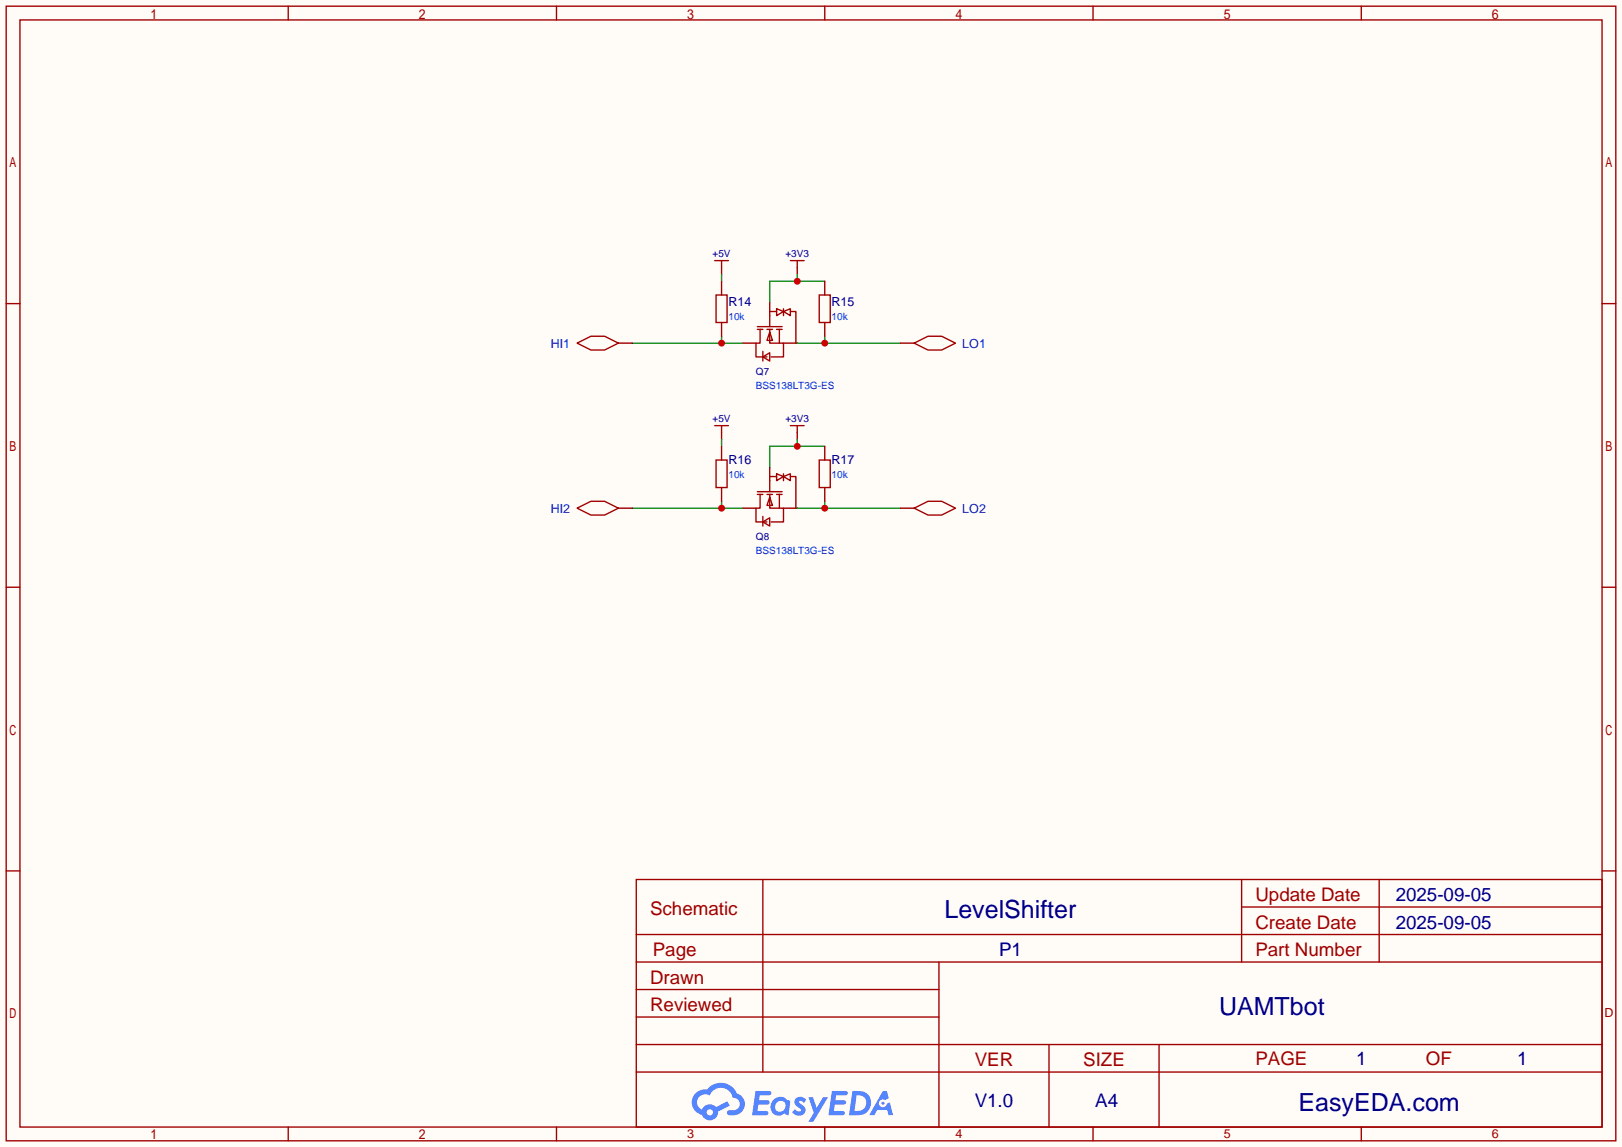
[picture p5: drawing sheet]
<svg xmlns="http://www.w3.org/2000/svg" width="299mm" height="212mm" viewBox="0 0 299 212" stroke-linecap="round" stroke-linejoin="round" font-family="sans-serif">
<path d="M0 0h299.5v211.8h-299.5z" fill="#fffcf7"/>
<g fill="none" stroke="#a10000" stroke-width=".25">
<path d="M1.1 1.1h297.2v209.6h-297.2zM3.7 3.7h292.1v204.5h-292.1zM53.2 1.1v2.6M102.7 1.1v2.6M152.3 1.1v2.6M201.8 1.1v2.6M251.3 1.1v2.6M1.1 56.1h2.6M295.8 56.1h2.5M1.1 108.5h2.6M295.8 108.5h2.5M1.1 160.8h2.6"/>
<path d="M117.5 162.4h178.3v45.8h-178.3zM117.5 177.7h178.3M117.5 172.6h178.3M140.8 162.4v35.6M173.4 177.7v30.5M229.2 162.4v15.3M229.2 167.5h66.6M254.6 162.4v15.3M295.8 160.8h2.5M117.5 182.8h55.9M117.5 198h178.3M117.5 192.9h178.3"/>
<path d="M117.5 187.8h55.9M193.7 192.9v15.3M214 192.9v15.3M53.2 208.2v2.5M102.7 208.2v2.5M152.3 208.2v2.5M201.8 208.2v2.5M251.3 208.2v2.5"/>
</g>
<g fill="#5487ff">
<path d="M147 202.8a1.3 1.3 0 0 1 1.8 .3l-.4 .6a.54 .54 0 0 0-.9-.2l.1 .2a1.58 1.58 0 0 1 1.1 1.6 1.43 1.43 0 0 1-2.5 .1l.6-.6a.64 .64 0 0 0 .5 .5 .64 .64 0 0 0 .6-.3l-.1-.2a1.6 1.6 0 0 1-1.1-1.6z"/>
<path d="M149.3 202.7h.8l.7 1.9 1.2-1.9h.9l-2.7 4.5h-.9l.9-1.7z"/>
<path d="M139.5 201.5h1.6a1.31 1.31 0 0 1 1.3 .2 .4 .4 0 0 1-.4 .6h-1.7l-.2 .9h1.7a.4 .4 0 0 1 .3 .4 .4 .4 0 0 1-.4 .4h-1.7l-.2 1.2h.9a1.23 1.23 0 0 1 1.1 .2 .39 .39 0 0 1-.3 .6h-2.6z"/>
<path d="M153.6 201.5h1.6a1.32 1.32 0 0 1 1.3 .2 .39 .39 0 0 1-.4 .6h-1.7l-.2 .9h1.7a.4 .4 0 0 1 .3 .4 .4 .4 0 0 1-.4 .4h-1.7l-.1 1.2h.8a1.23 1.23 0 0 1 1.1 .2 .39 .39 0 0 1-.3 .6h-2.6z"/>
<path d="M163 201.5h.7l.4 1.3-.7 .4a.75 .75 0 0 0-1.1 .3 .75 .75 0 0 0 .5 1 .75 .75 0 0 0 1-.6l.5-.3 .6 2.4h-.9l-.2-1h-1.8l-.6 1h-.9z"/>
<path d="M157.4 201.5l-.6 4.5h1.4a2.27 2.27 0 0 0 2.6-2.3 2.27 2.27 0 0 0-2.7-2.2zM158.2 202.3a1.5 1.5 0 0 1 1.8 1.5 1.5 1.5 0 0 1-2 1.4h-.3z"/>
<path d="M142.8 203.1a1.62 1.62 0 0 0-.4 2.1 1.62 1.62 0 0 0 2.1 .7l.3-.3 .4 .3 .4 .1 .3-2.5-.2-.3h-.4a1.58 1.58 0 0 0-2.5-.1zM143.4 203.6a.99 .99 0 0 1 1.6 .3 .99 .99 0 0 1-.8 1.4 .94 .94 0 0 1-1.1-.5 .94 .94 0 0 1 .3-1.2z"/>
<path d="M128.4 201.9a2.37 2.37 0 0 0 1.2 4 1.54 1.54 0 0 0 1.8 1 1.54 1.54 0 0 0 1.2-1.6l2.1-1.1-.4-.8-2.1 1.1a1.57 1.57 0 0 0-2.6 .4 1.5 1.5 0 0 1-.7-2.1 1.5 1.5 0 0 1 2.1-.5 2.23 2.23 0 0 1 2.3-1.4 2.23 2.23 0 0 1 2 1.8 1.16 1.16 0 0 1 1.3 1.1 1.16 1.16 0 0 1-1.1 1.3h-.7a.47 .47 0 0 0-.6 .3 .47 .47 0 0 0 .4 .6 2.23 2.23 0 0 0 2.3-.7 2.23 2.23 0 0 0 .4-2.3 2.16 2.16 0 0 0-1.3-1.1 3.2 3.2 0 0 0-5.4-.7l-1.2 .1zM130.5 205.4a.58 .58 0 0 1 1.1 0 .58 .58 0 0 1-1.1 0z"/>
<circle cx="163" cy="203.8" r=".28"/>
</g>
<g fill="none" stroke="#a10000" stroke-width=".25">
<path d="M132 48.1h2.5M133.2 48.1v1.3M142.1 57.5h1.3M142.1 58.3v2M143.4 57l1.3 .5-1.3 .8zM144.7 57.5l1.2-.5v1.3zM144.7 57v1.3M145.9 57.5h1v5.9M139.8 60.8h1M139.8 60.3h4.6M140.3 60.8v2.6h-.7v2.5h2M140.8 65.9l1.3-.7v1.5z"/>
<path d="M140.8 64.9v1.8M141.6 60.8h1M142.1 60.8v2.6h2.6v2.5h-2.3M142.1 61.3l.5 1.6h-1zM143.4 60.8h1M143.9 60.8v2.6"/>
</g>
<path d="M133.2 49.4v1.3M142.1 55.8v2.5M137 63.4h2.6M144.7 63.4h2.5" fill="none" stroke="#870000" stroke-width=".25"/>
<path d="M133.2 50.7v1.2M116.7 63.4h20.3M133.2 62.1v1.3" fill="none" stroke="#008700" stroke-width=".25"/>
<circle cx="133.2" cy="63.4" r=".63" fill="#c00"/>
<path d="M147.2 49.4v1.3" fill="none" stroke="#870000" stroke-width=".25"/>
<path d="M145.9 48.1h2.6M147.2 48.1v1.3" fill="none" stroke="#a10000" stroke-width=".25"/>
<path d="M147.2 50.7v1.2M152.3 51.9h-10.2v3.9" fill="none" stroke="#008700" stroke-width=".25"/>
<circle cx="147.2" cy="51.9" r=".63" fill="#c00"/>
<path d="M147.2 63.4h19M152.3 62.1v1.3" fill="none" stroke="#008700" stroke-width=".25"/>
<circle cx="152.3" cy="63.4" r=".63" fill="#c00"/>
<g fill="none" stroke="#a10000" stroke-width=".25">
<path d="M132 78.6h2.5M133.2 78.6v1.3M139.8 91.3h1M139.8 90.8h4.6M140.3 91.3v2.6h-.7v2.5h2M140.8 96.4l1.3-.8v1.6zM140.8 95.4v1.8M141.6 91.3h1M142.1 91.3v2.6h2.6v2.5h-2.3M142.1 91.8l.5 1.5h-1zM142.1 88h1.3M142.1 88.8v2"/>
<path d="M143.4 87.5l1.3 .5-1.3 .8zM143.4 91.3h1M143.9 91.3v2.6M144.7 88l1.2-.5v1.3zM144.7 87.5v1.3M145.9 88h1v5.9"/>
</g>
<path d="M133.2 79.9v1.3M137 93.9h2.6M142.1 86.2v2.6M144.7 93.9h2.5" fill="none" stroke="#870000" stroke-width=".25"/>
<path d="M116.7 93.9h20.3M133.2 81.2v1.2M133.2 92.6v1.3" fill="none" stroke="#008700" stroke-width=".25"/>
<circle cx="133.2" cy="93.9" r=".63" fill="#c00"/>
<path d="M147.2 79.9v1.3" fill="none" stroke="#870000" stroke-width=".25"/>
<path d="M145.9 78.6h2.6M147.2 78.6v1.3" fill="none" stroke="#a10000" stroke-width=".25"/>
<path d="M147.2 81.2v1.2M152.3 82.4h-10.2v3.8" fill="none" stroke="#008700" stroke-width=".25"/>
<circle cx="147.2" cy="82.4" r=".63" fill="#c00"/>
<path d="M147.2 93.9h19M152.3 92.6v1.3" fill="none" stroke="#008700" stroke-width=".25"/>
<circle cx="152.3" cy="93.9" r=".63" fill="#c00"/>
<path d="M133.2 51.9v2.6M133.2 59.6v2.5M152.3 51.9v2.6M152.3 59.6v2.5M114.2 63.4h2.5M166.2 63.4h2.6M114.2 93.9h2.5M133.2 82.4v2.6M133.2 90v2.6M152.3 82.4v2.6M152.3 90v2.6M166.2 93.9h2.6" fill="none" stroke="#870000" stroke-width=".25"/>
<path d="M132.2 54.5h2v5.1h-2zM151.3 54.5h2v5.1h-2zM106.6 63.4l2.5-1.3h2.5l2.6 1.3-2.6 1.2h-2.5zM168.8 63.4l2.5-1.3h2.6l2.5 1.3-2.5 1.2h-2.6zM106.6 93.9l2.5-1.3h2.5l2.6 1.3-2.6 1.2h-2.5zM132.2 85h2v5h-2zM151.3 85h2v5h-2zM168.8 93.9l2.5-1.3h2.6l2.5 1.3-2.5 1.2h-2.6z" fill="none" stroke="#a10000" stroke-width=".25"/>
<g font-size="4.6" fill="#000080">
<text x="174.4" y="169.6">LevelShifter</text>
<text x="225.1" y="187.4">UAMTbot</text>
<text x="239.8" y="205.2">EasyEDA.com</text>
</g>
<g font-size="3.5" fill="#a00000">
<text x="231.8" y="166.4">Update Date</text>
<text x="120" y="169">Schematic</text>
<text x="231.8" y="171.5">Create Date</text>
<text x="120.5" y="176.6">Page</text>
<text x="231.8" y="176.6">Part Number</text>
<text x="120" y="181.7">Drawn</text>
<text x="120" y="186.7">Reviewed</text>
<text x="180" y="196.9">VER</text>
<text x="200" y="196.9">SIZE</text>
<text x="231.8" y="196.6">PAGE</text>
<text x="263.3" y="196.6">OF</text>
</g>
<g font-size="3.5" fill="#000080">
<text x="257.7" y="166.4">2025-09-05</text>
<text x="257.7" y="171.5">2025-09-05</text>
<text x="184.4" y="176.6">P1</text>
<text x="250.4" y="196.6">1</text>
<text x="280.1" y="196.6">1</text>
<text x="180" y="204.5">V1.0</text>
<text x="202.2" y="204.5">A4</text>
</g>
<g font-size="2.3" fill="#000080">
<text x="134.5" y="56.6">R14</text>
<text x="153.5" y="56.6">R15</text>
<text x="134.5" y="85.8">R16</text>
<text x="153.5" y="85.8">R17</text>
</g>
<g font-size="2.3" fill="#00f">
<text x="101.7" y="64.2">HI1</text>
<text x="177.7" y="64.2">LO1</text>
<text x="101.7" y="94.7">HI2</text>
<text x="177.7" y="94.7">LO2</text>
</g>
<g font-size="2.3" fill="#a00000">
<text x="296.2" y="187.8">D</text>
<text x="126.9" y="210.2">3</text>
<text x="176.4" y="210.2">4</text>
<text x="225.9" y="210.2">5</text>
<text x="275.5" y="210.2">6</text>
</g>
<g font-size="1.8" fill="#000080">
<text x="131.6" y="47.4">+5V</text>
<text x="145" y="47.4">+3V3</text>
<text x="139.6" y="69.3">Q7</text>
<text x="131.6" y="77.9">+5V</text>
<text x="145" y="77.9">+3V3</text>
<text x="139.6" y="99.7">Q8</text>
</g>
<g font-size="1.8" fill="#00f">
<text x="134.5" y="59.1">10k</text>
<text x="153.5" y="59.1">10k</text>
<text x="139.6" y="71.8">BSS138LT3G-ES</text>
<text x="134.5" y="88.3">10k</text>
<text x="153.5" y="88.3">10k</text>
<text x="139.6" y="102.3">BSS138LT3G-ES</text>
</g>
</svg>
